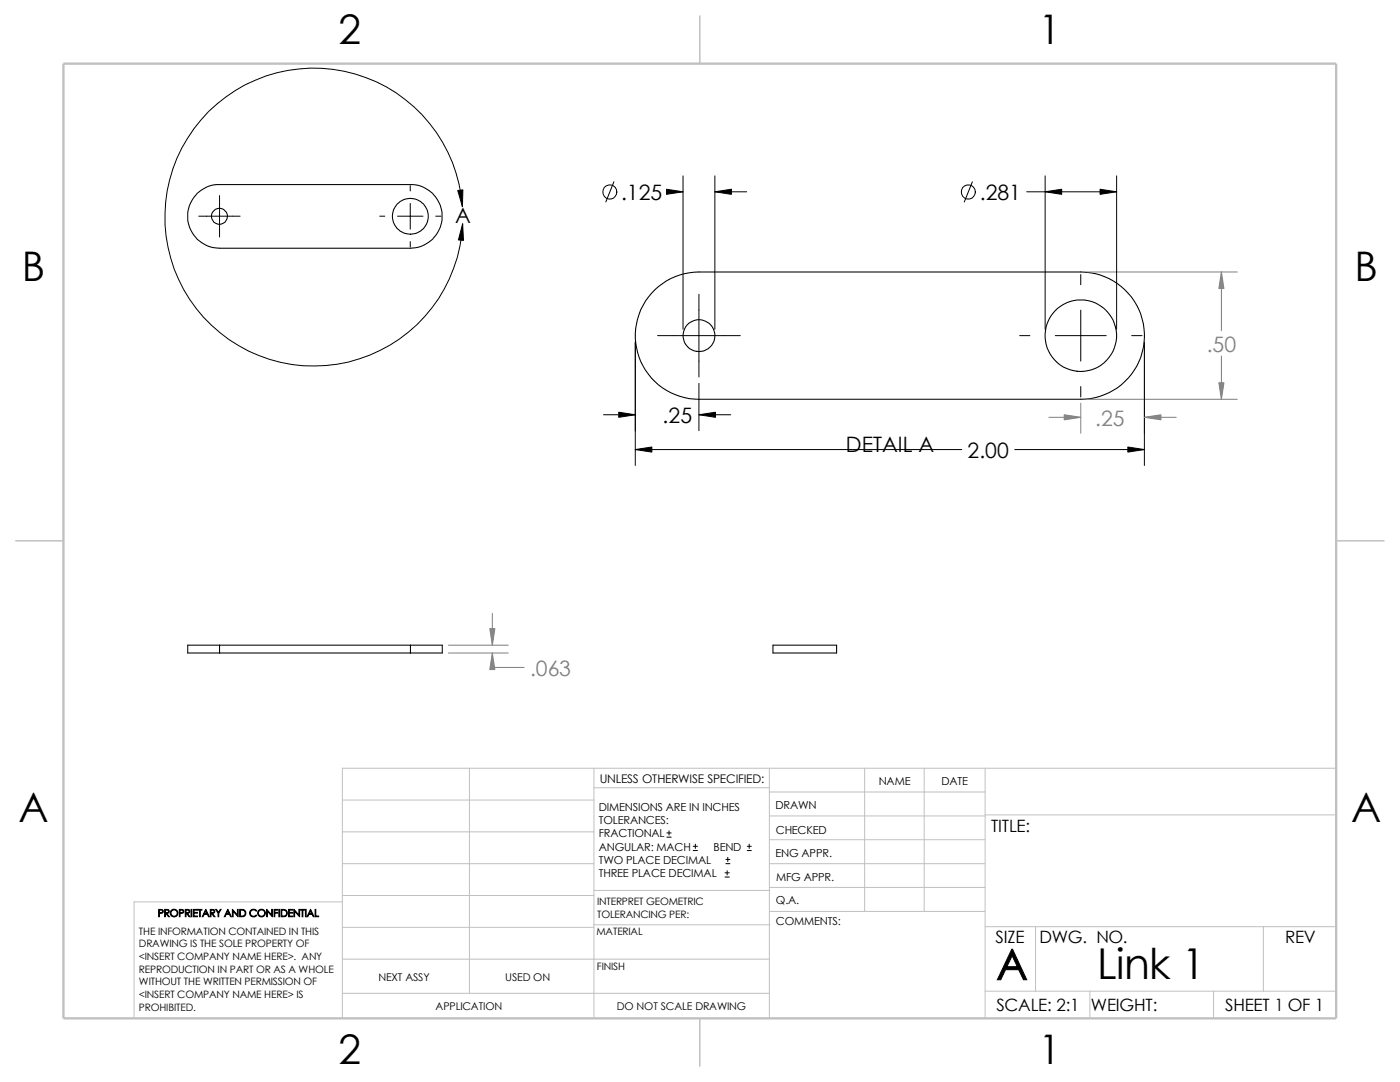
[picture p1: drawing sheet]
<svg xmlns="http://www.w3.org/2000/svg" width="279mm" height="216mm" viewBox="0 0 279 216" stroke-linecap="round" stroke-linejoin="round" font-family="sans-serif">
<g fill="none" stroke="#c0c0c0" stroke-width=".2">
<path d="M68.3 159.6h50.2M93.7 153.3v44.9M118.5 153.3v49.9M118.5 157.2h35M153.5 153.3v49.9M153.5 158h43.1M172.6 153.3v28.6M184.4 153.3v28.6M196.6 153.3v49.9M266.7 153.3h-198.4v49.9M68.3 178.7h50.2M68.3 172.3h50.2"/>
<path d="M68.3 166h50.2M68.3 180h-41.5v23.2M118.5 177.7h35.1M153.5 167.6h43.1M153.5 162.8h43.1M153.5 172.3h43.1M153.5 177.1h43.1M196.6 162.6h70.1M68.3 198.2h85.2M68.3 191.4h85.2M68.3 185h50.2M118.5 184.5h35.1"/>
<path d="M153.6 181.9h43M196.6 197.8h70.1M196.6 184.9h70.1M206.7 184.9v12.9M217.5 197.8v5.4M242.2 197.8v5.4M252.1 184.9v12.9"/>
</g>
<path d="M139.7 3.2v9.5M3.1 107.9h9.6M266.7 107.9h9.5M139.7 203.2v9.5" fill="none" stroke="#c0c0c0" stroke-width=".21"/>
<path d="M12.7 12.7h254v190.5h-254z" fill="none" stroke="#c0c0c0" stroke-width=".47"/>
<g fill="none" stroke="#000" stroke-width=".21">
<path d="M39.4 38.6a6.1 6.1 0 0 1 4.4-1.8h38.1a6.4 6.4 0 0 1 6.3 6.4 6.4 6.4 0 0 1-6.3 6.3h-38.1a6.4 6.4 0 0 1-5.9-4 6.4 6.4 0 0 1 1.5-6.9zM130.7 57.8a12.8 12.8 0 0 1 8.8-3.5h76.2a12.7 12.7 0 0 1 12.7 12.7 12.7 12.7 0 0 1-12.7 12.7h-76.2a12.7 12.7 0 0 1-11.8-8 12.7 12.7 0 0 1 3-13.9zM43.8 128.7v1.6M43.8 130.3h38.1M43.8 128.7h38.1M43.8 128.7h-6.3v1.6h6.3M81.9 128.7v1.6M81.9 128.7h6.4v1.6h-6.4M154.3 128.7h12.7v1.6h-12.7z"/>
<circle cx="43.8" cy="43.2" r="1.59"/>
<circle cx="81.9" cy="43.2" r="3.6"/>
<circle cx="139.5" cy="67" r="3.2"/>
<circle cx="215.7" cy="67" r="7.1"/>
</g>
<path d="M217 54.3h29.9M243.8 54.3v11.7M217 79.7h29.9M228.4 68.2v18.2M243.8 71v8.7M209.3 83.3h6.4M215.7 80.5v5.9M228.4 83.3h6.3M89.5 130.3h11.9M89.5 128.7h11.9M98.3 130.3v2.9h6.3M98.3 122.4v6.3" fill="none" stroke="#808080" stroke-width=".2"/>
<g fill="#808080" stroke="#808080" stroke-width=".2">
<path d="M98.3 130.3l.5 3.3h-1.1z"/>
<path d="M97.7 125.4h1.1l-.5 3.3z"/>
<path d="M228.4 83.3l3.3-.5v1z"/>
<path d="M212.4 82.8l3.3 .5-3.3 .5z"/>
<path d="M243.8 54.3l.5 3.3h-1.1z"/>
<path d="M243.2 76.4h1.1l-.5 3.3z"/>
</g>
<g fill="none" stroke="#000" stroke-width=".2">
<path d="M43.8 39v8.3M81.9 37v1.1M122.5 36.3l-1.6 4M133.3 38.3h3M136.3 35.1v30.6M142.7 38.3h6.3M142.7 35.1v30.6M194.1 36.3l-1.7 4M204.9 38.3h17.9M208.6 35.1v30.6M222.8 35.1v30.6M39.7 43.1h8.2"/>
<path d="M75.8 43.1h1M79.3 43.1h5.1M81.9 40.6v5.1M81.9 48.2v1.1M87 43.1h1M92.3 41.2a29.7 29.7 0 0 0-44-23.9 29.7 29.7 0 0 0-3.2 50 29.7 29.7 0 0 0 46.7-18.2l.4-2.2 .1-2.2M139.5 58.7v16.5M215.7 54.8v2M126.8 68.2v24.7M131.2 67h16.5M139.5 76.5v9.4M203.5 67h2"/>
<path d="M210.6 67h10.2M215.7 61.9v10.2M215.7 77.1v2.1M225.8 67h2.1M228.4 68.2v24.7M120.4 82.8h6.4M126.8 89.7h65.1M139.5 82.8h6.3M202.5 89.7h25.9M133.1 167h.8M133.1 166.2h.8M133.5 165.8v.8"/>
<path d="M138.3 169.7h.9M138.3 168.9h.9M138.8 168.4v.9M144.7 175h.8M144.7 174.2h.8M144.9 172.3h.8M144.9 171.5h.8M145.1 173.7v.9M145.2 171.1v.8M149.1 169.7h.8M149.1 168.9h.8M149.5 168.4v.9"/>
<circle cx="121.7" cy="38.3" r="1.41"/>
<circle cx="193.2" cy="38.3" r="1.41"/>
</g>
<path d="M133 37.8l3.3 .5-3.3 .5zM142.7 38.3l3.3-.5v1zM208.6 38.3l3.3-.5v1zM219.5 37.8l3.3 .5-3.3 .5zM91.4 38l1-.1-.1 3.3zM92.3 44.7l.2 3.3-1-.1zM126.8 89.7l3.3-.5v1zM123.5 82.3l3.3 .5-3.3 .5zM139.5 82.8l3.3-.5v1zM225.1 89.2l3.3 .5-3.3 .5z" fill="#000" stroke="#000" stroke-width=".2"/>
<g font-size="8.5">
<text x="198.8" y="195.5">A</text>
<text x="219" y="195.3">Link 1</text>
</g>
<g font-size="8.1">
<text x="67.6" y="8.8">2</text>
<text x="207.3" y="8.8">1</text>
<text x="4.4" y="56.1">B</text>
<text x="270.3" y="56.1">B</text>
<text x="3.7" y="164.1">A</text>
<text x="269.6" y="164.1">A</text>
<text x="67.6" y="212.3">2</text>
<text x="207.3" y="212.3">1</text>
</g>
<g font-size="4.2">
<text x="124" y="39.9">.125</text>
<text x="195.5" y="39.9">.281</text>
<text x="90.8" y="44.5">A</text>
<text x="132.2" y="84.4">.25</text>
<text x="168.8" y="90.2">DETAIL A</text>
<text x="193.1" y="91.4">2.00</text>
</g>
<g font-size="4.2" fill="#808080">
<text x="240.8" y="70.2">.50</text>
<text x="218.6" y="85">.25</text>
<text x="105.8" y="134.9">.063</text>
</g>
<g font-size="3.4">
<text x="197.8" y="166">TITLE:</text>
<text x="198.7" y="188.1">SIZE</text>
<text x="207.5" y="188.1">DWG. NO.</text>
<text x="256.5" y="188.2">REV</text>
<text x="198.8" y="201.7">SCALE: 2:1</text>
<text x="217.7" y="201.8">WEIGHT:</text>
<text x="244.5" y="201.7">SHEET 1 OF 1</text>
</g>
<text font-size="2.4" x="119.7" y="156.2">UNLESS OTHERWISE SPECIFIED:</text>
<g font-size="2.2">
<text x="119.5" y="161.8">DIMENSIONS ARE IN INCHES</text>
<text x="154.8" y="161.5">DRAWN</text>
<text x="175.4" y="156.7">NAME</text>
<text x="187.9" y="156.7">DATE</text>
<text x="119.5" y="164.4">TOLERANCES:</text>
<text x="119.5" y="167.1">FRACTIONAL</text>
<text x="154.8" y="166.3">CHECKED</text>
<text x="119.5" y="172.4">TWO PLACE DECIMAL</text>
<text x="119.5" y="169.8">ANGULAR: MACH</text>
<text x="142.4" y="169.8">BEND</text>
<text x="154.8" y="171">ENG APPR.</text>
<text x="119.5" y="175">THREE PLACE DECIMAL</text>
<text x="154.9" y="175.7">MFG APPR.</text>
<text x="154.9" y="184.7">COMMENTS:</text>
<text x="154.9" y="180.5">Q.A.</text>
</g>
<g font-size="2.1">
<text x="75.5" y="195.7">NEXT ASSY</text>
<text x="100.8" y="195.7">USED ON</text>
<text x="86.9" y="201.5">APPLICATION</text>
<text x="123.1" y="201.6">DO NOT SCALE DRAWING</text>
</g>
<g font-size="2">
<text x="31.5" y="182.9">PROPRIETARY AND CONFIDENTIAL</text>
<text x="119.2" y="183.1">TOLERANCING PER:</text>
<text x="119.2" y="180.6">INTERPRET GEOMETRIC</text>
<text x="27.7" y="186.5">THE INFORMATION CONTAINED IN THIS</text>
<text x="27.7" y="189.1">DRAWING IS THE SOLE PROPERTY OF</text>
<text x="27.7" y="191.6">&lt;INSERT COMPANY NAME HERE&gt;. ANY</text>
<text x="119" y="186.6">MATERIAL</text>
<text x="27.7" y="194.1">REPRODUCTION IN PART OR AS A WHOLE</text>
<text x="27.7" y="196.6">WITHOUT THE WRITTEN PERMISSION OF</text>
<text x="119.1" y="193.5">FINISH</text>
<text x="27.7" y="199.1">&lt;INSERT COMPANY NAME HERE&gt; IS</text>
<text x="27.7" y="201.7">PROHIBITED.</text>
</g>
</svg>
